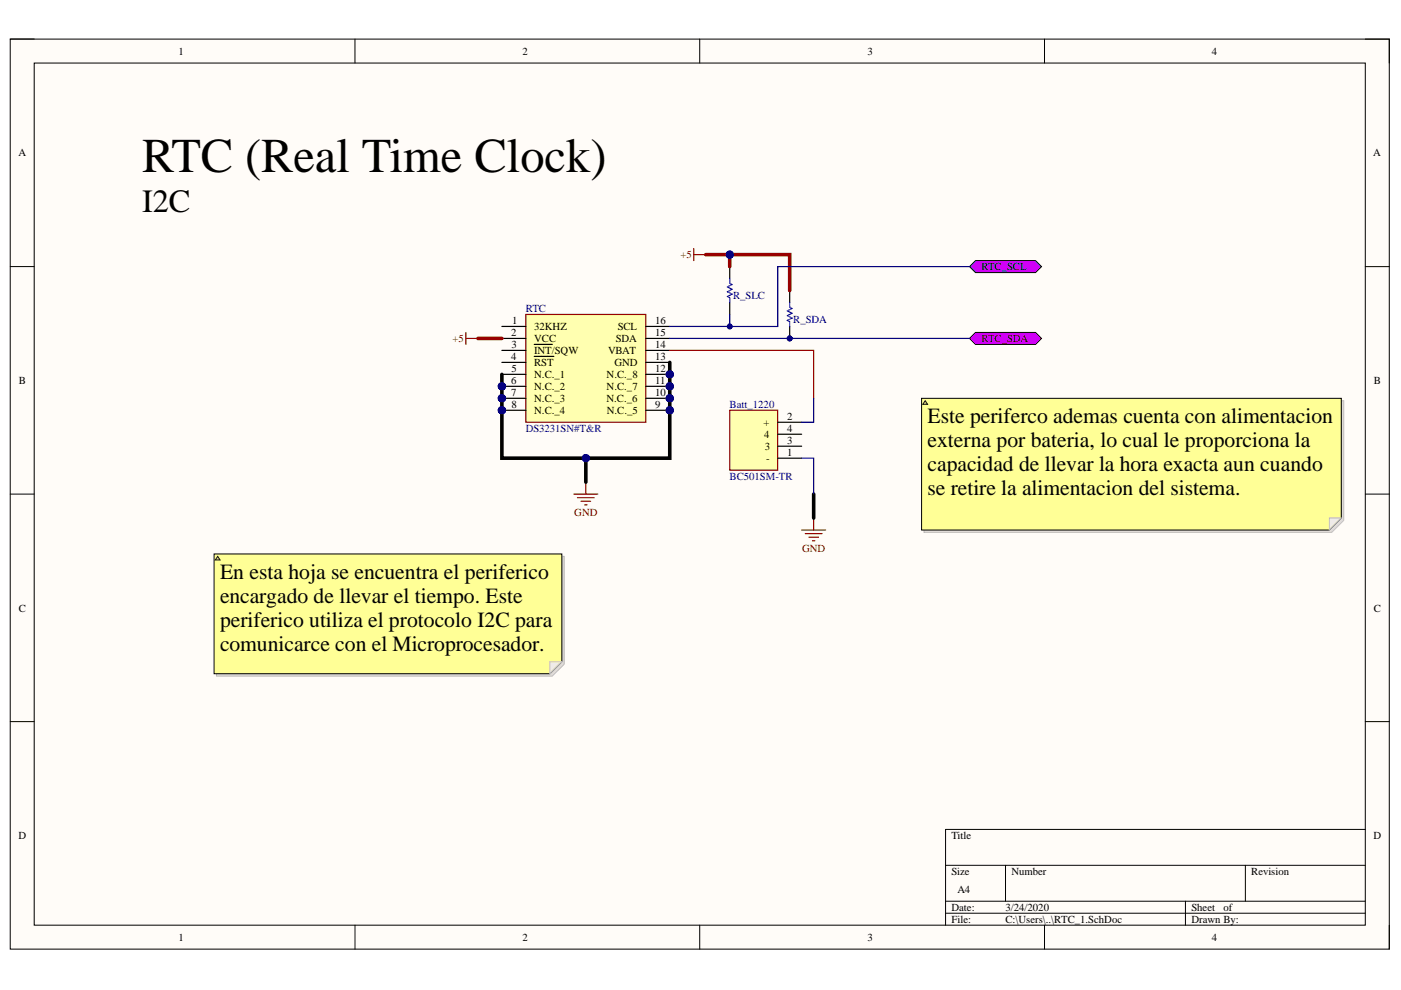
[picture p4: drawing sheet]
<svg xmlns="http://www.w3.org/2000/svg" width="297mm" height="210mm" viewBox="0 0 297 210" stroke-linecap="round" stroke-linejoin="round" font-family="sans-serif">
<path d="M2.2 8.3h292.4v192.9h-292.4z" fill-rule="evenodd" fill="#fffcf8"/>
<path d="M2.2 8.3h292.4v192.9h-292.4z" fill="none" stroke="#000" stroke-width=".21"/>
<path d="M7.3 13.4h282.2v182.8h-282.2z" fill-rule="evenodd" fill="#fffcf8"/>
<g fill="none" stroke="#000" stroke-width=".21">
<path d="M2.2 8.3h5.1M7.3 13.4h282.2v182.8h-282.2zM75.3 8.3v5.1M148.4 8.3v5.1M221.5 8.3v5.1M289.5 8.3h5.1v5.1M2.2 56.5h5.1M289.5 56.5h5.1M2.2 104.8h5.1M289.5 104.8h5.1M2.2 153h5.1M289.5 153h5.1"/>
<path d="M289.5 175.9h-89v20.3M75.3 196.2v5M148.4 196.2v5M200.5 183.5h89M200.5 191.1h89M200.5 193.6h89M213.2 183.5v7.6M221.5 196.2v5M251.3 191.1v5.1M264 183.5v7.6M294.6 196.2v5"/>
</g>
<circle cx="106.4" cy="81.9" r=".76" fill="#000080"/>
<circle cx="106.4" cy="81.9" r=".76" fill="none" stroke="#000080" stroke-width=".21"/>
<circle cx="106.4" cy="84.5" r=".76" fill="#000080"/>
<circle cx="106.4" cy="84.5" r=".76" fill="none" stroke="#000080" stroke-width=".21"/>
<circle cx="106.4" cy="87" r=".76" fill="#000080"/>
<circle cx="106.4" cy="87" r=".76" fill="none" stroke="#000080" stroke-width=".21"/>
<circle cx="142" cy="79.4" r=".76" fill="#000080"/>
<circle cx="142" cy="79.4" r=".76" fill="none" stroke="#000080" stroke-width=".21"/>
<circle cx="142" cy="81.9" r=".76" fill="#000080"/>
<circle cx="142" cy="81.9" r=".76" fill="none" stroke="#000080" stroke-width=".21"/>
<circle cx="142" cy="84.5" r=".76" fill="#000080"/>
<circle cx="142" cy="84.5" r=".76" fill="none" stroke="#000080" stroke-width=".21"/>
<circle cx="142" cy="87" r=".76" fill="#000080"/>
<circle cx="142" cy="87" r=".76" fill="none" stroke="#000080" stroke-width=".21"/>
<path d="M111.5 66.7h25.4v22.8h-25.4z" fill-rule="evenodd" fill="#ffffb0"/>
<path d="M111.5 66.7h25.4v22.8h-25.4z" fill="none" stroke="#800000" stroke-width=".25"/>
<path d="M106.4 69.2h5.1M106.4 71.8h5.1M106.4 74.3h5.1M106.4 76.8h5.1M106.4 79.4h5.1M113.3 73h3.8M113.3 75.6h4.1M106.4 81.9h5.1" fill="none" stroke="#000" stroke-width=".25"/>
<circle cx="106.4" cy="81.9" r=".76" fill="#000080"/>
<circle cx="106.4" cy="81.9" r=".76" fill="none" stroke="#000080" stroke-width=".21"/>
<path d="M106.4 84.5h5.1" fill="none" stroke="#000" stroke-width=".25"/>
<circle cx="106.4" cy="84.5" r=".76" fill="#000080"/>
<circle cx="106.4" cy="84.5" r=".76" fill="none" stroke="#000080" stroke-width=".21"/>
<path d="M106.4 87h5.1" fill="none" stroke="#000" stroke-width=".25"/>
<circle cx="106.4" cy="87" r=".76" fill="#000080"/>
<circle cx="106.4" cy="87" r=".76" fill="none" stroke="#000080" stroke-width=".21"/>
<path d="M136.9 69.2h5.1M136.9 71.8h5.1M136.9 74.3h5.1M136.9 76.8h5.1M136.9 79.4h5.1" fill="none" stroke="#000" stroke-width=".25"/>
<circle cx="142" cy="79.4" r=".76" fill="#000080"/>
<circle cx="142" cy="79.4" r=".76" fill="none" stroke="#000080" stroke-width=".21"/>
<path d="M136.9 81.9h5.1" fill="none" stroke="#000" stroke-width=".25"/>
<circle cx="142" cy="81.9" r=".76" fill="#000080"/>
<circle cx="142" cy="81.9" r=".76" fill="none" stroke="#000080" stroke-width=".21"/>
<path d="M136.9 84.5h5.1" fill="none" stroke="#000" stroke-width=".25"/>
<circle cx="142" cy="84.5" r=".76" fill="#000080"/>
<circle cx="142" cy="84.5" r=".76" fill="none" stroke="#000080" stroke-width=".21"/>
<path d="M136.9 87h5.1" fill="none" stroke="#000" stroke-width=".25"/>
<circle cx="142" cy="87" r=".76" fill="#000080"/>
<circle cx="142" cy="87" r=".76" fill="none" stroke="#000080" stroke-width=".21"/>
<path d="M154.7 56.5v2.6M154.7 64.1v2.6" fill="none" stroke="#000" stroke-width=".25"/>
<path d="M154.7 59.1v1l.5 .2-1 .5 1 .5-1 .6 1 .5-1 .5 .5 .2v1" fill="none" stroke="#00f" stroke-width=".25"/>
<circle cx="167.4" cy="71.8" r=".51" fill="#000080"/>
<circle cx="167.4" cy="71.8" r=".51" fill="none" stroke="#000080" stroke-width=".21"/>
<path d="M167.4 61.6v2.5M167.4 69.2v2.6" fill="none" stroke="#000" stroke-width=".25"/>
<circle cx="167.4" cy="71.8" r=".51" fill="#000080"/>
<circle cx="167.4" cy="71.8" r=".51" fill="none" stroke="#000080" stroke-width=".21"/>
<path d="M167.4 64.1v1.1l.5 .2-1 .5 1 .5-1 .5 1 .5-1 .5 .5 .3v1" fill="none" stroke="#00f" stroke-width=".25"/>
<path d="M206.8 55.3h12.8l1.2 1.2-1.2 1.3h-12.8l-1.2-1.3z" fill-rule="evenodd" fill="#90f"/>
<path d="M206.8 55.3h12.8l1.2 1.2-1.2 1.3h-12.8l-1.2-1.3z" fill="none" stroke="#000" stroke-width=".21"/>
<path d="M205.6 71.8l1.2-1.3h12.8l1.2 1.3-1.2 1.2h-12.8z" fill-rule="evenodd" fill="#f0f"/>
<path d="M205.6 71.8l1.2-1.3h12.8l1.2 1.3-1.2 1.2h-12.8z" fill="none" stroke="#000" stroke-width=".21"/>
<g fill="none" stroke="#800000" stroke-width=".25">
<path d="M147.1 52.7v2.6M147.1 54h2.5M98.8 70.5v2.5M98.8 71.8h2.5M121.7 104.8h5M122.4 105.5h3.6M123.2 106.3h2M123.9 107h.6M124.2 102.2v2.6M170 112.4h5.1M170.7 113.1h3.6M171.5 113.9h2"/>
<path d="M172.3 114.7h.5M172.5 109.8v2.6"/>
</g>
<path d="M154.7 87h10.2v12.7h-10.2z" fill-rule="evenodd" fill="#ffffb0"/>
<path d="M154.7 87h10.2v12.7h-10.2z" fill="none" stroke="#800000" stroke-width=".25"/>
<path d="M164.9 97.1h5.1M164.9 89.5h5.1M164.9 94.6h5.1M164.9 92.1h5.1" fill="none" stroke="#000" stroke-width=".25"/>
<path d="M154.7 54v2.5" fill="none" stroke="#980000" stroke-width=".76"/>
<circle cx="154.7" cy="54" r=".76" fill="#000080"/>
<circle cx="154.7" cy="54" r=".76" fill="none" stroke="#000080" stroke-width=".21"/>
<path d="M101.3 71.8h5.1" fill="none" stroke="#980000" stroke-width=".76"/>
<path d="M142 76.8v20.3h-35.6v-17.7" fill="none" stroke="#000" stroke-width=".76"/>
<circle cx="142" cy="79.4" r=".76" fill="#000080"/>
<circle cx="142" cy="79.4" r=".76" fill="none" stroke="#000080" stroke-width=".21"/>
<circle cx="142" cy="81.9" r=".76" fill="#000080"/>
<circle cx="142" cy="81.9" r=".76" fill="none" stroke="#000080" stroke-width=".21"/>
<circle cx="142" cy="84.5" r=".76" fill="#000080"/>
<circle cx="142" cy="84.5" r=".76" fill="none" stroke="#000080" stroke-width=".21"/>
<circle cx="142" cy="87" r=".76" fill="#000080"/>
<circle cx="142" cy="87" r=".76" fill="none" stroke="#000080" stroke-width=".21"/>
<circle cx="124.2" cy="97.1" r=".76" fill="#000080"/>
<circle cx="124.2" cy="97.1" r=".76" fill="none" stroke="#000080" stroke-width=".21"/>
<circle cx="106.4" cy="87" r=".76" fill="#000080"/>
<circle cx="106.4" cy="87" r=".76" fill="none" stroke="#000080" stroke-width=".21"/>
<circle cx="106.4" cy="84.5" r=".76" fill="#000080"/>
<circle cx="106.4" cy="84.5" r=".76" fill="none" stroke="#000080" stroke-width=".21"/>
<circle cx="106.4" cy="81.9" r=".76" fill="#000080"/>
<circle cx="106.4" cy="81.9" r=".76" fill="none" stroke="#000080" stroke-width=".21"/>
<path d="M142 74.3h30.5v10.2" fill="none" stroke="#980000" stroke-width=".25"/>
<path d="M142 71.8h63.6" fill="none" stroke="#000080" stroke-width=".25"/>
<circle cx="167.4" cy="71.8" r=".51" fill="#000080"/>
<circle cx="167.4" cy="71.8" r=".51" fill="none" stroke="#000080" stroke-width=".21"/>
<path d="M154.7 66.7v2.5h-12.7" fill="none" stroke="#000080" stroke-width=".25"/>
<circle cx="154.7" cy="69.2" r=".51" fill="#000080"/>
<circle cx="154.7" cy="69.2" r=".51" fill="none" stroke="#000080" stroke-width=".21"/>
<path d="M149.6 54h17.8v7.6" fill="none" stroke="#980000" stroke-width=".76"/>
<circle cx="154.7" cy="54" r=".76" fill="#000080"/>
<circle cx="154.7" cy="54" r=".76" fill="none" stroke="#000080" stroke-width=".21"/>
<path d="M205.6 56.5h-40.7v12.7h-10.2" fill="none" stroke="#000080" stroke-width=".25"/>
<circle cx="154.7" cy="69.2" r=".51" fill="#000080"/>
<circle cx="154.7" cy="69.2" r=".51" fill="none" stroke="#000080" stroke-width=".21"/>
<path d="M124.2 97.1v5.1" fill="none" stroke="#000" stroke-width=".76"/>
<circle cx="124.2" cy="97.1" r=".76" fill="#000080"/>
<circle cx="124.2" cy="97.1" r=".76" fill="none" stroke="#000080" stroke-width=".21"/>
<path d="M172.5 104.8v5" fill="none" stroke="#000" stroke-width=".76"/>
<path d="M170 97.1h2.5v7.7M172.5 84.5v5h-2.5" fill="none" stroke="#000080" stroke-width=".25"/>
<path d="M45.9 118h73.7v22.8l-2.5 2.6h-71.2z" fill-rule="evenodd" fill="#e0ddd7"/>
<path d="M45.9 118h73.7v22.8l-2.5 2.6h-71.2z" fill="none" stroke="#bfbdba" stroke-width=".21"/>
<path d="M45.4 117.5h73.7v22.8l-2.5 2.5h-71.2z" fill-rule="evenodd" fill="#ffff96"/>
<path d="M45.4 117.5h73.7v22.8l-2.5 2.5h-71.2z" fill="none" stroke="#000" stroke-width=".21"/>
<path d="M116.6 140.3h2.5l-2.5 2.5z" fill="#f2f0d8"/>
<path d="M116.6 140.3h2.5l-2.5 2.5z" fill="none" stroke="#bfbdba" stroke-width=".21"/>
<path d="M46.2 118l.5 .7h-1.1z" fill="#ffcc78"/>
<path d="M46.2 118l.5 .7h-1.1z" fill="none" stroke="#300" stroke-width=".21"/>
<path d="M195.9 85h89v25.4l-2.6 2.5h-86.4z" fill-rule="evenodd" fill="#e0ddd7"/>
<path d="M195.9 85h89v25.4l-2.6 2.5h-86.4z" fill="none" stroke="#bfbdba" stroke-width=".21"/>
<path d="M195.4 84.5h89v25.3l-2.6 2.6h-86.4z" fill-rule="evenodd" fill="#ffff96"/>
<path d="M195.4 84.5h89v25.3l-2.6 2.6h-86.4z" fill="none" stroke="#000" stroke-width=".21"/>
<path d="M281.8 109.8h2.6l-2.6 2.6z" fill="#f2f0d8"/>
<path d="M281.8 109.8h2.6l-2.6 2.6z" fill="none" stroke="#bfbdba" stroke-width=".21"/>
<path d="M196.2 85l.5 .7h-1.1z" fill="#ffcc78"/>
<path d="M196.2 85l.5 .7h-1.1z" fill="none" stroke="#300" stroke-width=".21"/>
<text font-size="10.3" x="30.1" y="36.5">RTC (Real Time Clock)</text>
<text font-size="6.9" x="30.1" y="44.9">I2C</text>
<g font-size="4.6">
<text x="196.7" y="89.8">Este periferco ademas cuenta con alimentacion</text>
<text x="196.7" y="94.9">externa por bateria, lo cual le proporciona la</text>
<text x="196.7" y="100">capacidad de llevar la hora exacta aun cuando</text>
<text x="196.7" y="105">se retire la alimentacion del sistema.</text>
<text x="46.6" y="122.8">En esta hoja se encuentra el periferico</text>
<text x="46.6" y="127.9">encargado de llevar el tiempo. Este</text>
<text x="46.6" y="132.9">periferico utiliza el protocolo I2C para</text>
<text x="46.6" y="138">comunicarce con el Microprocesador.</text>
</g>
<g font-size="2.3">
<text x="37.9" y="11.6">1</text>
<text x="110.8" y="11.6">2</text>
<text x="183.9" y="11.6">3</text>
<text x="256.9" y="11.6">4</text>
<text x="3.9" y="33.2">A</text>
<text x="291.2" y="33.2">A</text>
<text x="208.1" y="57.3">RTC_SCL</text>
<text x="108.4" y="71.2">2</text>
<text x="108.6" y="68.7">1</text>
<text x="113.3" y="70">32KHZ</text>
<text x="131" y="70">SCL</text>
<text x="138.9" y="68.7">16</text>
<text x="138.9" y="71.2">15</text>
<text x="108.4" y="76.3">4</text>
<text x="108.5" y="73.8">3</text>
<text x="113.3" y="72.5">VCC</text>
<text x="113.3" y="75">INT/SQW</text>
<text x="113.3" y="77.6">RST</text>
<text x="128.9" y="75">VBAT</text>
<text x="130.3" y="77.6">GND</text>
<text x="130.6" y="72.5">SDA</text>
<text x="138.9" y="73.8">14</text>
<text x="138.9" y="76.3">13</text>
<text x="208.1" y="72.5">RTC_SDA</text>
<text x="4" y="81.4">B</text>
<text x="108.4" y="81.4">6</text>
<text x="108.4" y="84">7</text>
<text x="108.4" y="78.8">5</text>
<text x="113.3" y="80.1">N.C._1</text>
<text x="113.3" y="82.7">N.C._2</text>
<text x="128.6" y="80.1">N.C._8</text>
<text x="128.6" y="82.7">N.C._7</text>
<text x="138.9" y="78.8">12</text>
<text x="138.9" y="81.4">11</text>
<text x="138.9" y="84">10</text>
<text x="291.3" y="81.4">B</text>
<text x="108.4" y="86.5">8</text>
<text x="113.3" y="85.2">N.C._3</text>
<text x="113.3" y="87.8">N.C._4</text>
<text x="128.6" y="85.2">N.C._6</text>
<text x="128.6" y="87.8">N.C._5</text>
<text x="138.9" y="86.5">9</text>
<text x="166.9" y="89">2</text>
<text x="161.8" y="90.3">+</text>
<text x="162" y="92.8">4</text>
<text x="162.1" y="95.4">3</text>
<text x="166.9" y="94.1">3</text>
<text x="166.9" y="91.6">4</text>
<text x="162.4" y="97.9">-</text>
<text x="166.9" y="96.6">1</text>
<text x="4" y="129.7">C</text>
<text x="291.3" y="129.7">C</text>
<text x="3.9" y="177.9">D</text>
<text x="201.7" y="177.9">Title</text>
<text x="291.2" y="177.9">D</text>
<text x="201.7" y="185.5">Size</text>
<text x="214.5" y="185.5">Number</text>
<text x="265.3" y="185.5">Revision</text>
<text x="203" y="189.3">A4</text>
<text x="201.7" y="193.1">Date:</text>
<text x="201.7" y="195.7">File:</text>
<text x="213.2" y="193.1">3/24/2020</text>
<text x="213.2" y="195.7">C:\Users\..\RTC_1.SchDoc</text>
<text x="252.6" y="193.1">Sheet</text>
<text x="252.6" y="195.7">Drawn By:</text>
<text x="259.4" y="193.1">of</text>
<text x="37.9" y="199.5">1</text>
<text x="110.8" y="199.5">2</text>
<text x="183.9" y="199.5">3</text>
<text x="256.9" y="199.5">4</text>
</g>
<g font-size="2.3" fill="#800000">
<text x="144.3" y="54.7">+5</text>
<text x="96" y="72.5">+5</text>
<text x="121.8" y="109.3">GND</text>
<text x="170.1" y="116.9">GND</text>
</g>
<g font-size="2.3" fill="#000080">
<text x="155.5" y="63.4">R_SLC</text>
<text x="111.5" y="66.2">RTC</text>
<text x="168.2" y="68.5">R_SDA</text>
<text x="154.7" y="86.5">Batt_1220</text>
<text x="111.5" y="91.6">DS3231SN#T&amp;R</text>
<text x="154.7" y="101.7">BC501SM-TR</text>
</g>
</svg>
